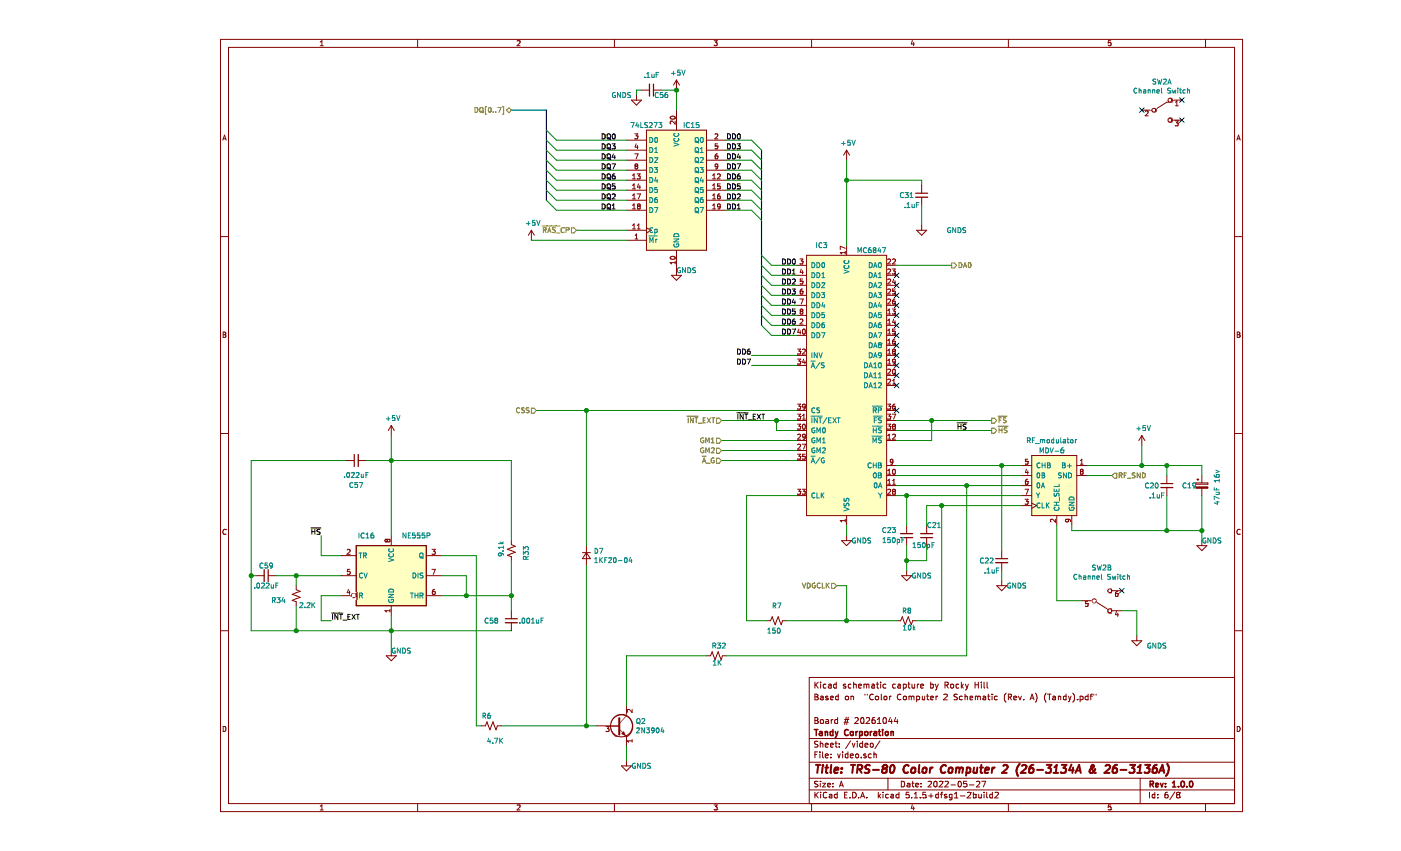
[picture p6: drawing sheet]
EESchema Schematic File Version 4
EELAYER 30 0
EELAYER END
$Descr A 11000 8500
encoding utf-8
Sheet 6 8
Title "TRS-80 Color Computer 2 (26-3134A & 26-3136A)"
Date "2022-05-27"
Rev "1.0.0"
Comp "Tandy Corporation"
Comment1 "Board # 20261044"
Comment2 ""
Comment3 "Based on  \"Color Computer 2 Schematic (Rev. A) (Tandy).pdf\""
Comment4 "Kicad schematic capture by Rocky Hill"
$EndDescr
$Comp
L Video_Motorola:MC6847 IC3
U 1 1
P 6650 3850
F 0 "IC3" H 6400 5250 50  0000 C CNN
F 1 "MC6847" H 6900 5200 50  0000 C CNN
F 2 "Package_DIP:DIP-40_W15.24mm_Socket" H 6650 2350 50  0001 C CNN
F 3 "http://www.colorcomputerarchive.com/coco/Documents/Datasheets/MC6847 MOS Video Display Generator (Motorola).pdf" H 6550 5275 50  0001 C CNN
F 4 "http://www.on-shore.com/wp-content/uploads/2015/09/ipg2.pdf" H 6650 3850 50  0001 C CNN "Datasheet"
F 5 "digikey" H 6650 3850 50  0001 C CNN "Vendor"
F 6 "ED3048-5-ND" H 6650 3850 50  0001 C CNN "Vendor part#"
F 7 "ED40DT" H 6650 3850 50  0001 C CNN "Manufacturer part#"
	1    6650 3850
	1    0    0    -1  
$EndComp
Wire Wire Line
	5900 2650 6150 2650
Wire Wire Line
	6150 2750 5900 2750
Wire Wire Line
	5900 2850 6150 2850
Wire Wire Line
	6150 2950 5900 2950
Wire Wire Line
	5900 3050 6150 3050
Wire Wire Line
	6150 3150 5900 3150
Wire Wire Line
	5900 3250 6150 3250
Wire Wire Line
	6150 3350 5900 3350
Wire Wire Line
	5700 1400 5450 1400
Wire Wire Line
	5450 1500 5700 1500
Wire Wire Line
	5700 1600 5450 1600
Wire Wire Line
	5450 1700 5700 1700
Wire Wire Line
	5700 1800 5450 1800
Wire Wire Line
	5450 1900 5700 1900
Wire Wire Line
	5700 2000 5450 2000
Wire Wire Line
	5450 2100 5700 2100
$Comp
L power:GNDS #PWR?
U 1 1
P 4950 2700
AR Path="/602A51A8/606BF32A" Ref="#PWR?"  Part="1" 
AR Path="/60308A73/606BF32A" Ref="#PWR?"  Part="1" 
AR Path="/603E4732/606BF32A" Ref="#PWR?"  Part="1" 
AR Path="/603D345E/606BF32A" Ref="#PWR?"  Part="1" 
AR Path="/603D560B/606BF32A" Ref="#PWR0999054"  Part="1" 
F 0 "#PWR0999054" H 4950 2450 50  0001 C CNN
F 1 "GNDS" H 5050 2700 50  0000 C CNN
F 2 "" H 4950 2700 50  0001 C CNN
F 3 "" H 4950 2700 50  0001 C CNN
	1    4950 2700
	1    0    0    -1  
$EndComp
$Comp
L power:+5V #PWR?
U 1 1
P 4950 900
AR Path="/602A51A8/606BF338" Ref="#PWR?"  Part="1" 
AR Path="/60308A73/606BF338" Ref="#PWR?"  Part="1" 
AR Path="/603E4732/606BF338" Ref="#PWR?"  Part="1" 
AR Path="/603D345E/606BF338" Ref="#PWR?"  Part="1" 
AR Path="/603D560B/606BF338" Ref="#PWR0999049"  Part="1" 
F 0 "#PWR0999049" H 4950 750 50  0001 C CNN
F 1 "+5V" H 4965 1073 50  0000 C CNN
F 2 "" H 4950 900 50  0001 C CNN
F 3 "" H 4950 900 50  0001 C CNN
	1    4950 900 
	1    0    0    -1  
$EndComp
$Comp
L Device:C_Small C?
U 1 1
P 4700 900
AR Path="/602A51A8/606BF340" Ref="C?"  Part="1" 
AR Path="/60308A73/606BF340" Ref="C?"  Part="1" 
AR Path="/603E4732/606BF340" Ref="C?"  Part="1" 
AR Path="/603D345E/606BF340" Ref="C?"  Part="1" 
AR Path="/603D560B/606BF340" Ref="C56"  Part="1" 
F 0 "C56" V 4750 1000 50  0000 C CNN
F 1 ".1uF" V 4550 900 50  0000 C CNN
F 2 "Capacitor_THT:C_Disc_D4.7mm_W2.5mm_P5.00mm" H 4700 900 50  0001 C CNN
F 3 " https://product.tdk.com/info/en/catalog/datasheets/leadmlcc_halogenfree_fg_en.pdf?ref_disty=digikey" H 4700 900 50  0001 C CNN
F 4 "digikey" V 4700 900 50  0001 C CNN "Vendor"
F 5 "445-173474-1-ND" V 4700 900 50  0001 C CNN "Vendor part#"
F 6 "FG28C0G1H103JNT06" V 4700 900 50  0001 C CNN "Manufacturer part#"
	1    4700 900 
	0    1    1    0   
$EndComp
Wire Wire Line
	4950 900  4800 900 
Wire Wire Line
	4950 900  4950 1100
Connection ~ 4950 900 
$Comp
L power:GNDS #PWR?
U 1 1
P 4550 950
AR Path="/602A51A8/606BF349" Ref="#PWR?"  Part="1" 
AR Path="/60308A73/606BF349" Ref="#PWR?"  Part="1" 
AR Path="/603E4732/606BF349" Ref="#PWR?"  Part="1" 
AR Path="/603D345E/606BF349" Ref="#PWR?"  Part="1" 
AR Path="/603D560B/606BF349" Ref="#PWR0999050"  Part="1" 
F 0 "#PWR0999050" H 4550 700 50  0001 C CNN
F 1 "GNDS" H 4400 950 50  0000 C CNN
F 2 "" H 4550 950 50  0001 C CNN
F 3 "" H 4550 950 50  0001 C CNN
	1    4550 950 
	1    0    0    -1  
$EndComp
Wire Wire Line
	4600 900  4550 900 
Wire Wire Line
	4550 900  4550 950 
Wire Wire Line
	3950 2300 4450 2300
Wire Wire Line
	4450 2100 3750 2100
Wire Wire Line
	3750 2000 4450 2000
Wire Wire Line
	4450 1900 3750 1900
Wire Wire Line
	3750 1800 4450 1800
Wire Wire Line
	4450 1700 3750 1700
Wire Wire Line
	3750 1600 4450 1600
Wire Wire Line
	4450 1500 3750 1500
Wire Wire Line
	3750 1400 4450 1400
$Comp
L power:+5V #PWR?
U 1 1
P 3500 2400
AR Path="/602A51A8/606BF363" Ref="#PWR?"  Part="1" 
AR Path="/60308A73/606BF363" Ref="#PWR?"  Part="1" 
AR Path="/603E4732/606BF363" Ref="#PWR?"  Part="1" 
AR Path="/603D345E/606BF363" Ref="#PWR?"  Part="1" 
AR Path="/603D560B/606BF363" Ref="#PWR0999053"  Part="1" 
F 0 "#PWR0999053" H 3500 2250 50  0001 C CNN
F 1 "+5V" H 3515 2573 50  0000 C CNN
F 2 "" H 3500 2400 50  0001 C CNN
F 3 "" H 3500 2400 50  0001 C CNN
	1    3500 2400
	1    0    0    -1  
$EndComp
Text Label 6150 3050 2    50   ~ 0
DD4
Text Label 6150 3150 2    50   ~ 0
DD5
Text Label 6150 3250 2    50   ~ 0
DD6
Text Label 6150 3350 2    50   ~ 0
DD7
Text Label 6150 2650 2    50   ~ 0
DD0
Text Label 6150 2850 2    50   ~ 0
DD2
Text Label 6150 2950 2    50   ~ 0
DD3
Text Label 6150 2750 2    50   ~ 0
DD1
Entry Wire Line
	5800 3250 5900 3350
Entry Wire Line
	5800 3150 5900 3250
Entry Wire Line
	5800 3050 5900 3150
Entry Wire Line
	5800 2950 5900 3050
Entry Wire Line
	5800 2850 5900 2950
Entry Wire Line
	5800 2750 5900 2850
Entry Wire Line
	5800 2650 5900 2750
Entry Wire Line
	5800 2550 5900 2650
Entry Wire Line
	5700 2100 5800 2200
Entry Wire Line
	5700 2000 5800 2100
Entry Wire Line
	5700 1900 5800 2000
Entry Wire Line
	5700 1800 5800 1900
Entry Wire Line
	5700 1700 5800 1800
Entry Wire Line
	5700 1600 5800 1700
Entry Wire Line
	5700 1500 5800 1600
Entry Wire Line
	5700 1400 5800 1500
Entry Wire Line
	3650 1300 3750 1400
Entry Wire Line
	3650 1400 3750 1500
Entry Wire Line
	3650 1500 3750 1600
Entry Wire Line
	3650 1600 3750 1700
Entry Wire Line
	3650 1700 3750 1800
Entry Wire Line
	3650 1800 3750 1900
Entry Wire Line
	3650 1900 3750 2000
Entry Wire Line
	3650 2000 3750 2100
Wire Bus Line
	3650 1100 3300 1100
Text HLabel 3300 1100 0    50   BiDi ~ 0
DQ[0..7]
$Comp
L power:+5V #PWR?
U 1 1
P 6650 1600
AR Path="/602A51A8/607B2D84" Ref="#PWR?"  Part="1" 
AR Path="/60308A73/607B2D84" Ref="#PWR?"  Part="1" 
AR Path="/603E4732/607B2D84" Ref="#PWR?"  Part="1" 
AR Path="/603D345E/607B2D84" Ref="#PWR?"  Part="1" 
AR Path="/603D560B/607B2D84" Ref="#PWR0999051"  Part="1" 
F 0 "#PWR0999051" H 6650 1450 50  0001 C CNN
F 1 "+5V" H 6665 1773 50  0000 C CNN
F 2 "" H 6650 1600 50  0001 C CNN
F 3 "" H 6650 1600 50  0001 C CNN
	1    6650 1600
	1    0    0    -1  
$EndComp
$Comp
L power:GNDS #PWR?
U 1 1
P 7250 5700
AR Path="/602A51A8/607B6B60" Ref="#PWR?"  Part="1" 
AR Path="/60308A73/607B6B60" Ref="#PWR?"  Part="1" 
AR Path="/603E4732/607B6B60" Ref="#PWR?"  Part="1" 
AR Path="/603D345E/607B6B60" Ref="#PWR?"  Part="1" 
AR Path="/603D560B/607B6B60" Ref="#PWR0999058"  Part="1" 
F 0 "#PWR0999058" H 7250 5450 50  0001 C CNN
F 1 "GNDS" H 7400 5650 50  0000 C CNN
F 2 "" H 7250 5700 50  0001 C CNN
F 3 "" H 7250 5700 50  0001 C CNN
	1    7250 5700
	1    0    0    -1  
$EndComp
Wire Wire Line
	6150 4950 5650 4950
Wire Wire Line
	5650 4950 5650 6200
$Comp
L Device:R_Small_US R?
U 1 1
P 5950 6200
AR Path="/60273794/607CA1E6" Ref="R?"  Part="1" 
AR Path="/603D345E/607CA1E6" Ref="R?"  Part="1" 
AR Path="/603D560B/607CA1E6" Ref="R7"  Part="1" 
F 0 "R7" V 5800 6150 50  0000 L CNN
F 1 "150" V 6050 6100 50  0000 L CNN
F 2 "Resistor_THT:R_Axial_DIN0207_L6.3mm_D2.5mm_P10.16mm_Horizontal" H 5950 6200 50  0001 C CNN
F 3 "https://www.seielect.com/catalog/sei-cf_cfm.pdf" H 5950 6200 50  0001 C CNN
F 4 "digikey" H 5950 6200 50  0001 C CNN "Vendor"
F 5 "CF14JT150RCT-ND " H 5950 6200 50  0001 C CNN "Vendor part#"
F 6 "CF14JT150R" H 5950 6200 50  0001 C CNN "Manufacturer part#"
	1    5950 6200
	0    1    1    0   
$EndComp
$Comp
L Device:R_Small_US R?
U 1 1
P 7250 6200
AR Path="/60273794/607CD01E" Ref="R?"  Part="1" 
AR Path="/603D345E/607CD01E" Ref="R?"  Part="1" 
AR Path="/603D560B/607CD01E" Ref="R8"  Part="1" 
F 0 "R8" V 7150 6150 50  0000 L CNN
F 1 "10k" V 7318 6155 50  0000 L CNN
F 2 "Resistor_THT:R_Axial_DIN0207_L6.3mm_D2.5mm_P10.16mm_Horizontal" H 7250 6200 50  0001 C CNN
F 3 "https://www.seielect.com/catalog/sei-cf_cfm.pdf" H 7250 6200 50  0001 C CNN
F 4 "digikey" H 7250 6200 50  0001 C CNN "Vendor"
F 5 "CF14JT10K0CT-ND" H 7250 6200 50  0001 C CNN "Vendor part#"
F 6 "CF14JT10K0" H 7250 6200 50  0001 C CNN "Manufacturer part#"
	1    7250 6200
	0    1    1    0   
$EndComp
Wire Wire Line
	5650 6200 5850 6200
Wire Wire Line
	6050 6200 6650 6200
Text HLabel 6550 5850 0    50   Input ~ 0
VDGCLK
Wire Wire Line
	6550 5850 6650 5850
Wire Wire Line
	6650 5850 6650 6200
Connection ~ 6650 6200
Wire Wire Line
	6650 6200 7150 6200
$Comp
L Device:C_Small C?
U 1 1
P 7250 5350
AR Path="/60273794/60804DBD" Ref="C?"  Part="1" 
AR Path="/603D560B/60804DBD" Ref="C23"  Part="1" 
F 0 "C23" H 7500 5300 50  0000 R CNN
F 1 "150pF" H 7500 5400 50  0000 R CNN
F 2 "Capacitor_THT:C_Rect_L7.2mm_W2.5mm_P5.00mm_FKS2_FKP2_MKS2_MKP2" H 7250 5350 50  0001 C CNN
F 3 "https://product.tdk.com/info/en/catalog/datasheets/leadmlcc_halogenfree_fa_en.pdf?ref_disty=digikey" H 7250 5350 50  0001 C CNN
F 4 "digikey" H 7250 5350 50  0001 C CNN "Vendor"
F 5 "445-180756-1-ND" H 7250 5350 50  0001 C CNN "Vendor part#"
F 6 "FA28C0G2E151JNU06" H 7250 5350 50  0001 C CNN "Manufacturer part#"
	1    7250 5350
	-1   0    0    1   
$EndComp
$Comp
L Device:C_Small C?
U 1 1
P 7450 5350
AR Path="/60273794/6080638F" Ref="C?"  Part="1" 
AR Path="/603D560B/6080638F" Ref="C21"  Part="1" 
F 0 "C21" H 7450 5250 50  0000 R CNN
F 1 "150pF" H 7600 5450 50  0000 R CNN
F 2 "Capacitor_THT:C_Rect_L7.2mm_W2.5mm_P5.00mm_FKS2_FKP2_MKS2_MKP2" H 7450 5350 50  0001 C CNN
F 3 "https://product.tdk.com/info/en/catalog/datasheets/leadmlcc_halogenfree_fa_en.pdf?ref_disty=digikey" H 7450 5350 50  0001 C CNN
F 4 "digikey" H 7450 5350 50  0001 C CNN "Vendor"
F 5 "445-180756-1-ND" H 7450 5350 50  0001 C CNN "Vendor part#"
F 6 "FA28C0G2E151JNU06" H 7450 5350 50  0001 C CNN "Manufacturer part#"
	1    7450 5350
	-1   0    0    1   
$EndComp
Wire Wire Line
	7150 4950 7250 4950
Wire Wire Line
	7250 5600 7250 5700
Wire Wire Line
	7600 5050 7600 6200
Wire Wire Line
	7350 6200 7600 6200
Wire Wire Line
	7450 5250 7450 5050
Wire Wire Line
	7450 5050 7600 5050
Wire Wire Line
	7250 5250 7250 4950
Wire Wire Line
	7250 5450 7250 5600
Connection ~ 7250 5600
Wire Wire Line
	7450 5600 7250 5600
Wire Wire Line
	7450 5450 7450 5600
NoConn ~ 7150 2750
NoConn ~ 7150 2850
NoConn ~ 7150 2950
NoConn ~ 7150 3050
NoConn ~ 7150 3150
NoConn ~ 7150 3250
NoConn ~ 7150 3350
NoConn ~ 7150 3450
NoConn ~ 7150 3550
NoConn ~ 7150 3650
NoConn ~ 7150 3750
NoConn ~ 7150 3850
Text HLabel 8100 4200 2    50   Output ~ 0
~FS
Text HLabel 8100 4300 2    50   Output ~ 0
~HS
Wire Wire Line
	7150 4200 7500 4200
Wire Wire Line
	7150 4300 8100 4300
Wire Wire Line
	7150 4400 7500 4400
Wire Wire Line
	7500 4400 7500 4200
Connection ~ 7500 4200
Wire Wire Line
	7500 4200 8100 4200
Text HLabel 3550 4100 0    50   Input ~ 0
CSS
Text HLabel 5400 4200 0    50   Input ~ 0
~INT~_EXT
Text HLabel 5400 4400 0    50   Input ~ 0
GM1
Text HLabel 5400 4500 0    50   Input ~ 0
GM2
Text HLabel 5400 4600 0    50   Input ~ 0
~A~_G
Wire Wire Line
	6150 4200 5950 4200
Wire Wire Line
	6150 4300 5950 4300
Wire Wire Line
	5950 4300 5950 4200
Connection ~ 5950 4200
Wire Wire Line
	5950 4200 5400 4200
Wire Wire Line
	5400 4400 6150 4400
Wire Wire Line
	6150 4500 5400 4500
Wire Wire Line
	6150 4600 5400 4600
Text Label 5700 3550 2    50   ~ 0
DD6
Text Label 5700 3650 2    50   ~ 0
DD7
Wire Wire Line
	6150 3650 5700 3650
Wire Wire Line
	6150 3550 5700 3550
Text HLabel 7700 2650 2    50   Output ~ 0
DA0
Wire Wire Line
	7700 2650 7150 2650
Text HLabel 3950 2300 0    50   Input ~ 0
~RAS_~CP
NoConn ~ 7150 4100
$Comp
L Timer:NE555P IC16
U 1 1
P 2100 5750
F 0 "IC16" H 1850 6150 50  0000 C CNN
F 1 "NE555P" H 2350 6150 50  0000 C CNN
F 2 "Package_DIP:DIP-8_W7.62mm_Socket" H 2750 5350 50  0001 C CNN
F 3 "https://www.nteinc.com/specs/900to999/pdf/nte955.pdf" H 2950 5350 50  0001 C CNN
F 4 "digikey" H 2100 5750 50  0001 C CNN "Vendor"
F 5 "AE9986-ND" H 2100 5750 50  0001 C CNN "Vendor part#"
F 6 "A 08-LC-TT" H 2100 5750 50  0001 C CNN "Manufacturer part#"
F 7 "296-NE555P-ND" H 2100 5750 50  0001 C CNN "Vendor2 part#"
F 8 "NE555P" H 2100 5750 50  0001 C CNN "Manufacturer2 part#"
	1    2100 5750
	1    0    0    -1  
$EndComp
$Comp
L Device:R_Small_US R?
U 1 1
P 3300 5500
AR Path="/60273794/608B4287" Ref="R?"  Part="1" 
AR Path="/603D345E/608B4287" Ref="R?"  Part="1" 
AR Path="/603D560B/608B4287" Ref="R33"  Part="1" 
F 0 "R33" V 3150 5450 50  0000 L CNN
F 1 "9.1k" V 3400 5400 50  0000 L CNN
F 2 "Resistor_THT:R_Axial_DIN0207_L6.3mm_D2.5mm_P10.16mm_Horizontal" H 3300 5500 50  0001 C CNN
F 3 "https://www.seielect.com/catalog/sei-cf_cfm.pdf" H 3300 5500 50  0001 C CNN
F 4 "digikey" H 3300 5500 50  0001 C CNN "Vendor"
F 5 "CF14JT9K10CT-ND" H 3300 5500 50  0001 C CNN "Vendor part#"
F 6 "CF14JT9K10" H 3300 5500 50  0001 C CNN "Manufacturer part#"
	1    3300 5500
	-1   0    0    1   
$EndComp
$Comp
L Device:C_Small C?
U 1 1
P 1750 4600
AR Path="/602A51A8/608B8730" Ref="C?"  Part="1" 
AR Path="/60308A73/608B8730" Ref="C?"  Part="1" 
AR Path="/603E4732/608B8730" Ref="C?"  Part="1" 
AR Path="/603D345E/608B8730" Ref="C?"  Part="1" 
AR Path="/603D560B/608B8730" Ref="C57"  Part="1" 
F 0 "C57" V 1500 4600 50  0000 C CNN
F 1 ".022uF" V 1600 4600 50  0000 C CNN
F 2 "Capacitor_THT:C_Disc_D8.0mm_W2.5mm_P5.00mm" H 1750 4600 50  0001 C CNN
F 3 "https://api.kemet.com/component-edge/download/datasheet/C317C223M5U5TA7301.pdf" H 1750 4600 50  0001 C CNN
F 4 "digikey" V 1750 4600 50  0001 C CNN "Vendor"
F 5 "399-14073-1-ND" V 1750 4600 50  0001 C CNN "Vendor part#"
F 6 "C317C223M5U5TA7301" V 1750 4600 50  0001 C CNN "Manufacturer part#"
	1    1750 4600
	0    -1   -1   0   
$EndComp
$Comp
L Device:C_Small C?
U 1 1
P 850 5750
AR Path="/602A51A8/608C2CEF" Ref="C?"  Part="1" 
AR Path="/603D560B/608C2CEF" Ref="C59"  Part="1" 
F 0 "C59" V 750 5750 50  0000 C CNN
F 1 ".022uF" V 950 5750 50  0000 C CNN
F 2 "Capacitor_THT:C_Disc_D8.0mm_W2.5mm_P5.00mm" H 850 5750 50  0001 C CNN
F 3 "https://api.kemet.com/component-edge/download/datasheet/C317C223M5U5TA7301.pdf" H 850 5750 50  0001 C CNN
F 4 "digikey" H 850 5750 50  0001 C CNN "Vendor"
F 5 "399-14073-1-ND" H 850 5750 50  0001 C CNN "Vendor part#"
F 6 "C317C223M5U5TA7301" H 850 5750 50  0001 C CNN "Manufacturer part#"
	1    850  5750
	0    1    1    0   
$EndComp
$Comp
L Device:R_Small_US R?
U 1 1
P 3100 7250
AR Path="/60273794/608C6535" Ref="R?"  Part="1" 
AR Path="/603D560B/608C6535" Ref="R6"  Part="1" 
F 0 "R6" V 3000 7150 50  0000 L CNN
F 1 "4.7K" V 3250 7200 50  0000 L CNN
F 2 "Resistor_THT:R_Axial_DIN0207_L6.3mm_D2.5mm_P10.16mm_Horizontal" H 3100 7250 50  0001 C CNN
F 3 "https://www.seielect.com/catalog/sei-cf_cfm.pdf" H 3100 7250 50  0001 C CNN
F 4 "digikey" H 3100 7250 50  0001 C CNN "Vendor"
F 5 "CF14JT4K70CT-ND  " H 3100 7250 50  0001 C CNN "Vendor part#"
F 6 "Stackpole Electronics Inc" H 3100 7250 50  0001 C CNN "Manufacturer part#"
	1    3100 7250
	0    1    1    0   
$EndComp
$Comp
L Device:D_Small D7
U 1 1
P 4050 5550
F 0 "D7" V 4004 5620 50  0000 L CNN
F 1 "1KF20-04" V 4095 5620 50  0000 L CNN
F 2 "Diode_THT:D_A-405_P10.16mm_Horizontal" V 4050 5550 50  0001 C CNN
F 3 "https://www.onsemi.com/pdf/datasheet/1n914-d.pdf" V 4050 5550 50  0001 C CNN
F 4 "digikey" H 4050 5550 50  0001 C CNN "Vendor"
F 5 "1N4148FS-ND" H 4050 5550 50  0001 C CNN "Vendor part#"
F 6 "1N4148" H 4050 5550 50  0001 C CNN "Manufacturer part#"
	1    4050 5550
	0    1    1    0   
$EndComp
Wire Wire Line
	4050 5450 4050 4100
Connection ~ 4050 4100
$Comp
L power:GNDS #PWR?
U 1 1
P 4450 7600
AR Path="/602A51A8/60900136" Ref="#PWR?"  Part="1" 
AR Path="/60308A73/60900136" Ref="#PWR?"  Part="1" 
AR Path="/603E4732/60900136" Ref="#PWR?"  Part="1" 
AR Path="/603D345E/60900136" Ref="#PWR?"  Part="1" 
AR Path="/603D560B/60900136" Ref="#PWR0999060"  Part="1" 
F 0 "#PWR0999060" H 4450 7350 50  0001 C CNN
F 1 "GNDS" H 4600 7550 50  0000 C CNN
F 2 "" H 4450 7600 50  0001 C CNN
F 3 "" H 4450 7600 50  0001 C CNN
	1    4450 7600
	1    0    0    -1  
$EndComp
Wire Wire Line
	4450 7450 4450 7600
Wire Wire Line
	4050 7250 4150 7250
Wire Wire Line
	4050 4100 6150 4100
Wire Wire Line
	3550 4100 4050 4100
Wire Wire Line
	4050 5650 4050 7250
Wire Wire Line
	4450 7050 4450 6550
$Comp
L Device:R_Small_US R?
U 1 1
P 5350 6550
AR Path="/60273794/6094C2F3" Ref="R?"  Part="1" 
AR Path="/603D560B/6094C2F3" Ref="R32"  Part="1" 
F 0 "R32" V 5250 6500 50  0000 L CNN
F 1 "1K" V 5418 6505 50  0000 L CNN
F 2 "Resistor_THT:R_Axial_DIN0207_L6.3mm_D2.5mm_P10.16mm_Horizontal" H 5350 6550 50  0001 C CNN
F 3 "https://www.seielect.com/catalog/sei-cf_cfm.pdf" H 5350 6550 50  0001 C CNN
F 4 "digikey" H 5350 6550 50  0001 C CNN "Vendor"
F 5 "CF14JT1K00CT-ND" H 5350 6550 50  0001 C CNN "Vendor part#"
F 6 "CF14JT1K00" H 5350 6550 50  0001 C CNN "Manufacturer part#"
	1    5350 6550
	0    1    1    0   
$EndComp
Wire Wire Line
	5250 6550 4450 6550
$Comp
L power:GNDS #PWR?
U 1 1
P 2100 6500
AR Path="/602A51A8/60968DE4" Ref="#PWR?"  Part="1" 
AR Path="/60308A73/60968DE4" Ref="#PWR?"  Part="1" 
AR Path="/603E4732/60968DE4" Ref="#PWR?"  Part="1" 
AR Path="/603D345E/60968DE4" Ref="#PWR?"  Part="1" 
AR Path="/603D560B/60968DE4" Ref="#PWR0999059"  Part="1" 
F 0 "#PWR0999059" H 2100 6250 50  0001 C CNN
F 1 "GNDS" H 2200 6500 50  0000 C CNN
F 2 "" H 2100 6500 50  0001 C CNN
F 3 "" H 2100 6500 50  0001 C CNN
	1    2100 6500
	1    0    0    -1  
$EndComp
Wire Wire Line
	2100 6150 2100 6300
Wire Wire Line
	700  6300 1150 6300
Connection ~ 2100 6300
Wire Wire Line
	2100 6300 2100 6500
$Comp
L power:+5V #PWR?
U 1 1
P 2100 4350
AR Path="/602A51A8/60977542" Ref="#PWR?"  Part="1" 
AR Path="/60308A73/60977542" Ref="#PWR?"  Part="1" 
AR Path="/603E4732/60977542" Ref="#PWR?"  Part="1" 
AR Path="/603D345E/60977542" Ref="#PWR?"  Part="1" 
AR Path="/603D560B/60977542" Ref="#PWR0999055"  Part="1" 
F 0 "#PWR0999055" H 2100 4200 50  0001 C CNN
F 1 "+5V" H 2115 4523 50  0000 C CNN
F 2 "" H 2100 4350 50  0001 C CNN
F 3 "" H 2100 4350 50  0001 C CNN
	1    2100 4350
	1    0    0    -1  
$EndComp
Wire Wire Line
	2600 5750 2850 5750
Wire Wire Line
	2850 5750 2850 5950
Wire Wire Line
	2850 5950 2600 5950
Wire Wire Line
	3300 4600 2100 4600
Wire Wire Line
	2850 5950 3300 5950
Wire Wire Line
	3300 5950 3300 5600
Connection ~ 2850 5950
$Comp
L Device:C_Small C?
U 1 1
P 3300 6200
AR Path="/602A51A8/60995934" Ref="C?"  Part="1" 
AR Path="/60308A73/60995934" Ref="C?"  Part="1" 
AR Path="/603E4732/60995934" Ref="C?"  Part="1" 
AR Path="/603D345E/60995934" Ref="C?"  Part="1" 
AR Path="/603D560B/60995934" Ref="C58"  Part="1" 
F 0 "C58" H 3100 6200 50  0000 C CNN
F 1 ".001uF" H 3500 6200 50  0000 C CNN
F 2 "Capacitor_THT:C_Rect_L4.0mm_W2.5mm_P2.50mm" H 3300 6200 50  0001 C CNN
F 3 "https://api.kemet.com/component-edge/download/datasheet/C315C102K1R5TA7301.pdf" H 3300 6200 50  0001 C CNN
F 4 "digikey" V 3300 6200 50  0001 C CNN "Vendor"
F 5 "399-13913-1-ND" V 3300 6200 50  0001 C CNN "Vendor part#"
F 6 "C315C102K1R5TA7301" V 3300 6200 50  0001 C CNN "Manufacturer part#"
	1    3300 6200
	1    0    0    -1  
$EndComp
Wire Wire Line
	3300 6300 2100 6300
Wire Wire Line
	3300 5950 3300 6100
Connection ~ 3300 5950
Wire Wire Line
	4050 7250 3200 7250
Connection ~ 4050 7250
Wire Wire Line
	2950 5550 2950 7250
Wire Wire Line
	2950 7250 3000 7250
Wire Wire Line
	2600 5550 2950 5550
Text Label 7750 4300 0    50   ~ 0
~HS
Text Label 1400 5350 2    50   ~ 0
~HS
Wire Wire Line
	1600 5550 1400 5550
Wire Wire Line
	1400 5550 1400 5350
Text Label 5550 4200 0    50   ~ 0
~INT~_EXT
Text Label 1500 6200 0    50   ~ 0
~INT~_EXT
Wire Wire Line
	1600 5950 1400 5950
Wire Wire Line
	2100 4350 2100 4600
Connection ~ 2100 4600
Wire Wire Line
	2100 4600 2100 5350
Wire Wire Line
	3300 4600 3300 5400
Wire Wire Line
	1850 4600 2100 4600
Wire Wire Line
	1650 4600 700  4600
$Comp
L Device:C_Small C?
U 1 1
P 7400 1950
AR Path="/602A51A8/60B21EEE" Ref="C?"  Part="1" 
AR Path="/60308A73/60B21EEE" Ref="C?"  Part="1" 
AR Path="/603E4732/60B21EEE" Ref="C?"  Part="1" 
AR Path="/603D345E/60B21EEE" Ref="C?"  Part="1" 
AR Path="/603D560B/60B21EEE" Ref="C31"  Part="1" 
F 0 "C31" H 7250 1950 50  0000 C CNN
F 1 ".1uF" H 7300 1850 50  0000 C CNN
F 2 "Capacitor_THT:C_Disc_D4.7mm_W2.5mm_P5.00mm" H 7400 1950 50  0001 C CNN
F 3 " https://product.tdk.com/info/en/catalog/datasheets/leadmlcc_halogenfree_fg_en.pdf?ref_disty=digikey" H 7400 1950 50  0001 C CNN
F 4 "digikey" V 7400 1950 50  0001 C CNN "Vendor"
F 5 "445-173474-1-ND" V 7400 1950 50  0001 C CNN "Vendor part#"
F 6 "FG28C0G1H103JNT06" H 7400 1950 50  0001 C CNN "Manufacturer part#"
	1    7400 1950
	1    0    0    -1  
$EndComp
Wire Wire Line
	6650 1600 6650 1800
Wire Wire Line
	7400 1850 7400 1800
Wire Wire Line
	7400 1800 6650 1800
Connection ~ 6650 1800
Wire Wire Line
	6650 1800 6650 2450
$Comp
L power:GNDS #PWR?
U 1 1
P 7400 2250
AR Path="/602A51A8/60B37AB5" Ref="#PWR?"  Part="1" 
AR Path="/60308A73/60B37AB5" Ref="#PWR?"  Part="1" 
AR Path="/603E4732/60B37AB5" Ref="#PWR?"  Part="1" 
AR Path="/603D345E/60B37AB5" Ref="#PWR?"  Part="1" 
AR Path="/603D560B/60B37AB5" Ref="#PWR0999052"  Part="1" 
F 0 "#PWR0999052" H 7400 2000 50  0001 C CNN
F 1 "GNDS" H 7750 2200 50  0000 C CNN
F 2 "" H 7400 2250 50  0001 C CNN
F 3 "" H 7400 2250 50  0001 C CNN
	1    7400 2250
	1    0    0    -1  
$EndComp
Wire Wire Line
	7400 2050 7400 2250
$Comp
L power:GNDS #PWR?
U 1 1
P 6650 5350
AR Path="/602A51A8/62995366" Ref="#PWR?"  Part="1" 
AR Path="/60308A73/62995366" Ref="#PWR?"  Part="1" 
AR Path="/603E4732/62995366" Ref="#PWR?"  Part="1" 
AR Path="/603D345E/62995366" Ref="#PWR?"  Part="1" 
AR Path="/603D560B/62995366" Ref="#PWR0117"  Part="1" 
F 0 "#PWR0117" H 6650 5100 50  0001 C CNN
F 1 "GNDS" H 6800 5300 50  0000 C CNN
F 2 "" H 6650 5350 50  0001 C CNN
F 3 "" H 6650 5350 50  0001 C CNN
	1    6650 5350
	1    0    0    -1  
$EndComp
Wire Wire Line
	6650 5250 6650 5350
Text Label 5600 1400 2    50   ~ 0
DD0
Text Label 5600 2100 2    50   ~ 0
DD1
Text Label 5600 2000 2    50   ~ 0
DD2
Text Label 5600 1500 2    50   ~ 0
DD3
Text Label 5600 1600 2    50   ~ 0
DD4
Text Label 5600 1900 2    50   ~ 0
DD5
Text Label 5600 1800 2    50   ~ 0
DD6
Text Label 5600 1700 2    50   ~ 0
DD7
$Comp
L Device:C_Small C?
U 1 1
P 8200 5600
AR Path="/602A51A8/629B0D3F" Ref="C?"  Part="1" 
AR Path="/60308A73/629B0D3F" Ref="C?"  Part="1" 
AR Path="/603E4732/629B0D3F" Ref="C?"  Part="1" 
AR Path="/603D345E/629B0D3F" Ref="C?"  Part="1" 
AR Path="/603D560B/629B0D3F" Ref="C22"  Part="1" 
F 0 "C22" H 8050 5600 50  0000 C CNN
F 1 ".1uF" H 8100 5500 50  0000 C CNN
F 2 "Capacitor_THT:C_Disc_D4.7mm_W2.5mm_P5.00mm" H 8200 5600 50  0001 C CNN
F 3 " https://product.tdk.com/info/en/catalog/datasheets/leadmlcc_halogenfree_fg_en.pdf?ref_disty=digikey" H 8200 5600 50  0001 C CNN
F 4 "digikey" V 8200 5600 50  0001 C CNN "Vendor"
F 5 "445-173474-1-ND" V 8200 5600 50  0001 C CNN "Vendor part#"
F 6 "FG28C0G1H103JNT06" H 8200 5600 50  0001 C CNN "Manufacturer part#"
	1    8200 5600
	1    0    0    -1  
$EndComp
Wire Wire Line
	7850 6550 7850 4850
Wire Wire Line
	10200 5300 9850 5300
Wire Wire Line
	10200 4650 9850 4650
Wire Wire Line
	10200 4750 10200 4650
$Comp
L Device:CP_Small C?
U 1 1
P 10200 4850
AR Path="/602A51A8/60A6A791" Ref="C?"  Part="1" 
AR Path="/603CF7B8/60A6A791" Ref="C?"  Part="1" 
AR Path="/603D560B/60A6A791" Ref="C19"  Part="1" 
F 0 "C19" H 10000 4850 50  0000 L CNN
F 1 "47uF 16v" V 10350 4650 50  0000 L CNN
F 2 "Capacitor_THT:CP_Radial_D5.0mm_P2.00mm" H 10200 4850 50  0001 C CNN
F 3 "https://www.nichicon.co.jp/english/products/pdfs/e-uld.pdf" H 10200 4850 50  0001 C CNN
F 4 "digikey" H 10200 4850 50  0001 C CNN "Vendor"
F 5 "493-16246-1-ND" H 10200 4850 50  0001 C CNN "Vendor part#"
F 6 "ULD1C470MDD1TD" H 10200 4850 50  0001 C CNN "Manufacturer part#"
	1    10200 4850
	1    0    0    -1  
$EndComp
Wire Wire Line
	9850 4650 9850 4750
$Comp
L Device:C_Small C?
U 1 1
P 9850 4850
AR Path="/602A51A8/60A3B5B6" Ref="C?"  Part="1" 
AR Path="/60308A73/60A3B5B6" Ref="C?"  Part="1" 
AR Path="/603E4732/60A3B5B6" Ref="C?"  Part="1" 
AR Path="/603D345E/60A3B5B6" Ref="C?"  Part="1" 
AR Path="/603D560B/60A3B5B6" Ref="C20"  Part="1" 
F 0 "C20" H 9700 4850 50  0000 C CNN
F 1 ".1uF" H 9750 4750 50  0000 C CNN
F 2 "Capacitor_THT:C_Disc_D4.7mm_W2.5mm_P5.00mm" H 9850 4850 50  0001 C CNN
F 3 " https://product.tdk.com/info/en/catalog/datasheets/leadmlcc_halogenfree_fg_en.pdf?ref_disty=digikey" H 9850 4850 50  0001 C CNN
F 4 "digikey" V 9850 4850 50  0001 C CNN "Vendor"
F 5 "445-173474-1-ND" V 9850 4850 50  0001 C CNN "Vendor part#"
F 6 "FG28C0G1H103JNT06" H 9850 4850 50  0001 C CNN "Manufacturer part#"
	1    9850 4850
	1    0    0    -1  
$EndComp
Wire Wire Line
	9050 4750 9300 4750
Text HLabel 9300 4750 2    50   Input ~ 0
RF_SND
Wire Wire Line
	9050 4650 9600 4650
Wire Wire Line
	9600 4650 9600 4450
$Comp
L power:+5V #PWR?
U 1 1
P 9600 4450
AR Path="/602A51A8/607BA50D" Ref="#PWR?"  Part="1" 
AR Path="/60308A73/607BA50D" Ref="#PWR?"  Part="1" 
AR Path="/603E4732/607BA50D" Ref="#PWR?"  Part="1" 
AR Path="/603D345E/607BA50D" Ref="#PWR?"  Part="1" 
AR Path="/603D560B/607BA50D" Ref="#PWR0999056"  Part="1" 
F 0 "#PWR0999056" H 9600 4300 50  0001 C CNN
F 1 "+5V" H 9615 4623 50  0000 C CNN
F 2 "" H 9600 4450 50  0001 C CNN
F 3 "" H 9600 4450 50  0001 C CNN
	1    9600 4450
	1    0    0    -1  
$EndComp
Wire Wire Line
	10200 5300 10200 5400
$Comp
L power:GNDS #PWR?
U 1 1
P 10200 5400
AR Path="/602A51A8/607B84AF" Ref="#PWR?"  Part="1" 
AR Path="/60308A73/607B84AF" Ref="#PWR?"  Part="1" 
AR Path="/603E4732/607B84AF" Ref="#PWR?"  Part="1" 
AR Path="/603D345E/607B84AF" Ref="#PWR?"  Part="1" 
AR Path="/603D560B/607B84AF" Ref="#PWR0999057"  Part="1" 
F 0 "#PWR0999057" H 10200 5150 50  0001 C CNN
F 1 "GNDS" H 10300 5400 50  0000 C CNN
F 2 "" H 10200 5400 50  0001 C CNN
F 3 "" H 10200 5400 50  0001 C CNN
	1    10200 5400
	1    0    0    -1  
$EndComp
$Comp
L RF_Module_Tandy:RF_modulator_313xA MDV-6
U 1 1
P 8650 4400
F 0 "MDV-6" H 8700 4300 50  0000 C CNN
F 1 "RF_modulator" H 8700 4400 50  0000 C CNN
F 2 "coco2:CoCo_2_3134A_RF_Modulator" H 8650 4400 50  0001 C CNN
F 3 "" H 8650 4400 50  0001 C CNN
	1    8650 4400
	1    0    0    -1  
$EndComp
Wire Wire Line
	7600 5050 8400 5050
Connection ~ 7600 5050
Wire Wire Line
	7250 4950 8400 4950
Connection ~ 7250 4950
Wire Wire Line
	7150 4750 8400 4750
Wire Wire Line
	7150 4650 8200 4650
Connection ~ 7850 4850
Wire Wire Line
	7850 4850 8400 4850
Wire Wire Line
	7150 4850 7850 4850
Wire Wire Line
	5450 6550 7850 6550
Wire Wire Line
	8200 4650 8200 5500
Connection ~ 8200 4650
Wire Wire Line
	8200 4650 8400 4650
$Comp
L power:GNDS #PWR?
U 1 1
P 8200 5800
AR Path="/602A51A8/62A2E9D8" Ref="#PWR?"  Part="1" 
AR Path="/60308A73/62A2E9D8" Ref="#PWR?"  Part="1" 
AR Path="/603E4732/62A2E9D8" Ref="#PWR?"  Part="1" 
AR Path="/603D345E/62A2E9D8" Ref="#PWR?"  Part="1" 
AR Path="/603D560B/62A2E9D8" Ref="#PWR0118"  Part="1" 
F 0 "#PWR0118" H 8200 5550 50  0001 C CNN
F 1 "GNDS" H 8350 5750 50  0000 C CNN
F 2 "" H 8200 5800 50  0001 C CNN
F 3 "" H 8200 5800 50  0001 C CNN
	1    8200 5800
	1    0    0    -1  
$EndComp
Wire Wire Line
	8200 5700 8200 5800
$Comp
L Device:R_Small_US R?
U 1 1
P 1150 5950
AR Path="/60273794/62A800C3" Ref="R?"  Part="1" 
AR Path="/603D345E/62A800C3" Ref="R?"  Part="1" 
AR Path="/603D560B/62A800C3" Ref="R34"  Part="1" 
F 0 "R34" H 1250 6000 50  0000 L CNN
F 1 "2.2K" H 950 6050 50  0000 L CNN
F 2 "Resistor_THT:R_Axial_DIN0207_L6.3mm_D2.5mm_P10.16mm_Horizontal" H 1150 5950 50  0001 C CNN
F 3 "https://www.yageo.com/upload/media/product/productsearch/datasheet/lr/YAGEO%20MFR_datasheet_2021v1.pdf" H 1150 5950 50  0001 C CNN
F 4 "digikey" H 1150 5950 50  0001 C CNN "Vendor"
F 5 "13-MFR-25FRF52-2K2CT-ND" H 1150 5950 50  0001 C CNN "Vendor part#"
F 6 "MFR-25FRF52-2K2" H 1150 5950 50  0001 C CNN "Manufacturer part#"
	1    1150 5950
	-1   0    0    1   
$EndComp
Wire Wire Line
	700  4600 700  5750
Wire Wire Line
	1400 6200 1500 6200
Wire Wire Line
	1400 5950 1400 6200
Wire Wire Line
	950  5750 1150 5750
Wire Wire Line
	1150 5850 1150 5750
Connection ~ 1150 5750
Wire Wire Line
	1150 5750 1600 5750
Wire Wire Line
	1150 6050 1150 6300
Connection ~ 1150 6300
Wire Wire Line
	1150 6300 2100 6300
Wire Wire Line
	750  5750 700  5750
Connection ~ 700  5750
Wire Wire Line
	700  5750 700  6300
Wire Wire Line
	3500 2400 4450 2400
$Comp
L 74xx:74LS273 U?
U 1 1
P 4950 1900
AR Path="/603D345E/606BF371" Ref="U?"  Part="1" 
AR Path="/603D560B/606BF371" Ref="IC15"  Part="1" 
F 0 "IC15" H 5100 2550 50  0000 C CNN
F 1 "74LS273" H 4650 2550 50  0000 C CNN
F 2 "Package_DIP:DIP-20_W7.62mm_Socket" H 4950 1900 50  0001 C CNN
F 3 "http://www.ti.com/lit/gpn/sn74LS273" H 4950 1900 50  0001 C CNN
F 4 "http://www.cnctech.us/pdfs/243-XX-1-XX_.pdf" H 4950 1900 50  0001 C CNN "Datasheet"
F 5 "digikey" H 4950 1900 50  0001 C CNN "Vendor"
F 6 "1175-1479-ND" H 4950 1900 50  0001 C CNN "Vendor part#"
F 7 "243-20-1-03" H 4950 1900 50  0001 C CNN "Manufacturer part#"
F 8 "digikey" H 4950 1900 50  0001 C CNN "Vendor"
F 9 "296-1657-5-ND" H 4950 1900 50  0001 C CNN "Vendor 2nd part#"
F 10 "SN74LS273N" H 4950 1900 50  0001 C CNN "Manufacturer 2nd part#"
	1    4950 1900
	1    0    0    -1  
$EndComp
Text Label 4350 1700 2    50   ~ 0
DQ7
Text Label 4350 1800 2    50   ~ 0
DQ6
Text Label 4350 1900 2    50   ~ 0
DQ5
Text Label 4350 1600 2    50   ~ 0
DQ4
Text Label 4350 1500 2    50   ~ 0
DQ3
Text Label 4350 2000 2    50   ~ 0
DQ2
Text Label 4350 2100 2    50   ~ 0
DQ1
Text Label 4350 1400 2    50   ~ 0
DQ0
Wire Wire Line
	9850 4950 9850 5300
Wire Wire Line
	10200 4950 10200 5300
Wire Wire Line
	8900 5300 8900 5250
$Comp
L Switch:SW_DPDT_x2 SW2
U 1 1
P 9800 1100
F 0 "SW2" H 9800 1385 50  0000 C CNN
F 1 "Channel Switch" H 9800 1294 50  0000 C CNN
F 2 "coco2:MFS201N-16-Z" H 9800 1100 50  0001 C CNN
F 3 "https://www.nidec-copal-electronics.com/e/catalog/switch/mfs.pdf" H 9800 1100 50  0001 C CNN
F 4 "digikey" H 9800 1100 50  0001 C CNN "Vendor"
F 5 "563-1558-ND" H 9800 1100 50  0001 C CNN "Vendor part#"
F 6 "MFS201N-16-Z" H 9800 1100 50  0001 C CNN "Manufacturer part#"
	1    9800 1100
	1    0    0    -1  
$EndComp
$Comp
L Switch:SW_DPDT_x2 SW2
U 2 1
P 9200 6000
F 0 "SW2" H 9200 5675 50  0000 C CNN
F 1 "Channel Switch" H 9200 5766 50  0000 C CNN
F 2 "coco2:MFS201N-16-Z" H 9200 6000 50  0001 C CNN
F 3 "https://www.nidec-copal-electronics.com/e/catalog/switch/mfs.pdf" H 9200 6000 50  0001 C CNN
F 4 "digikey" H 9200 6000 50  0001 C CNN "Vendor"
F 5 "563-1558-ND" H 9200 6000 50  0001 C CNN "Vendor part#"
F 6 "MFS201N-16-Z" H 9200 6000 50  0001 C CNN "Manufacturer part#"
	2    9200 6000
	1    0    0    1   
$EndComp
$Comp
L power:GNDS #PWR?
U 1 1
P 9550 6350
AR Path="/602A51A8/6414C0D2" Ref="#PWR?"  Part="1" 
AR Path="/60308A73/6414C0D2" Ref="#PWR?"  Part="1" 
AR Path="/603E4732/6414C0D2" Ref="#PWR?"  Part="1" 
AR Path="/603D345E/6414C0D2" Ref="#PWR?"  Part="1" 
AR Path="/603D560B/6414C0D2" Ref="#PWR0134"  Part="1" 
F 0 "#PWR0134" H 9550 6100 50  0001 C CNN
F 1 "GNDS" H 9750 6250 50  0000 C CNN
F 2 "" H 9550 6350 50  0001 C CNN
F 3 "" H 9550 6350 50  0001 C CNN
	1    9550 6350
	1    0    0    -1  
$EndComp
Wire Wire Line
	9400 6100 9550 6100
Wire Wire Line
	9550 6100 9550 6350
Wire Wire Line
	8750 6000 8750 5250
Wire Wire Line
	8750 6000 9000 6000
NoConn ~ 9600 1100
NoConn ~ 10000 1000
NoConn ~ 10000 1200
NoConn ~ 9400 5900
Wire Wire Line
	9600 4650 9850 4650
Connection ~ 9600 4650
Connection ~ 9850 4650
Connection ~ 9850 5300
Connection ~ 10200 5300
Wire Wire Line
	8900 5300 9850 5300
$Comp
L Device:Q_NPN_ECB Q2
U 1 1
P 4350 7250
F 0 "Q2" H 4540 7296 50  0000 L CNN
F 1 "2N3904" H 4540 7205 50  0000 L CNN
F 2 "Package_TO_SOT_THT:TO-92_Inline" H 4550 7350 50  0001 C CNN
F 3 " https://my.centralsemi.com/datasheets/PN2221-2222A.PDF" H 4350 7250 50  0001 C CNN
F 4 "digikey" H 4350 7250 50  0001 C CNN "Vendor"
F 5 "1514-PN2222APBFREE-ND" H 4350 7250 50  0001 C CNN "Vendor part#"
F 6 "PN2222A PBFREE" H 4350 7250 50  0001 C CNN "Manufacturer part#"
	1    4350 7250
	1    0    0    -1  
$EndComp
Wire Bus Line
	3650 1100 3650 2000
Wire Bus Line
	5800 1500 5800 3250
$EndSCHEMATC
